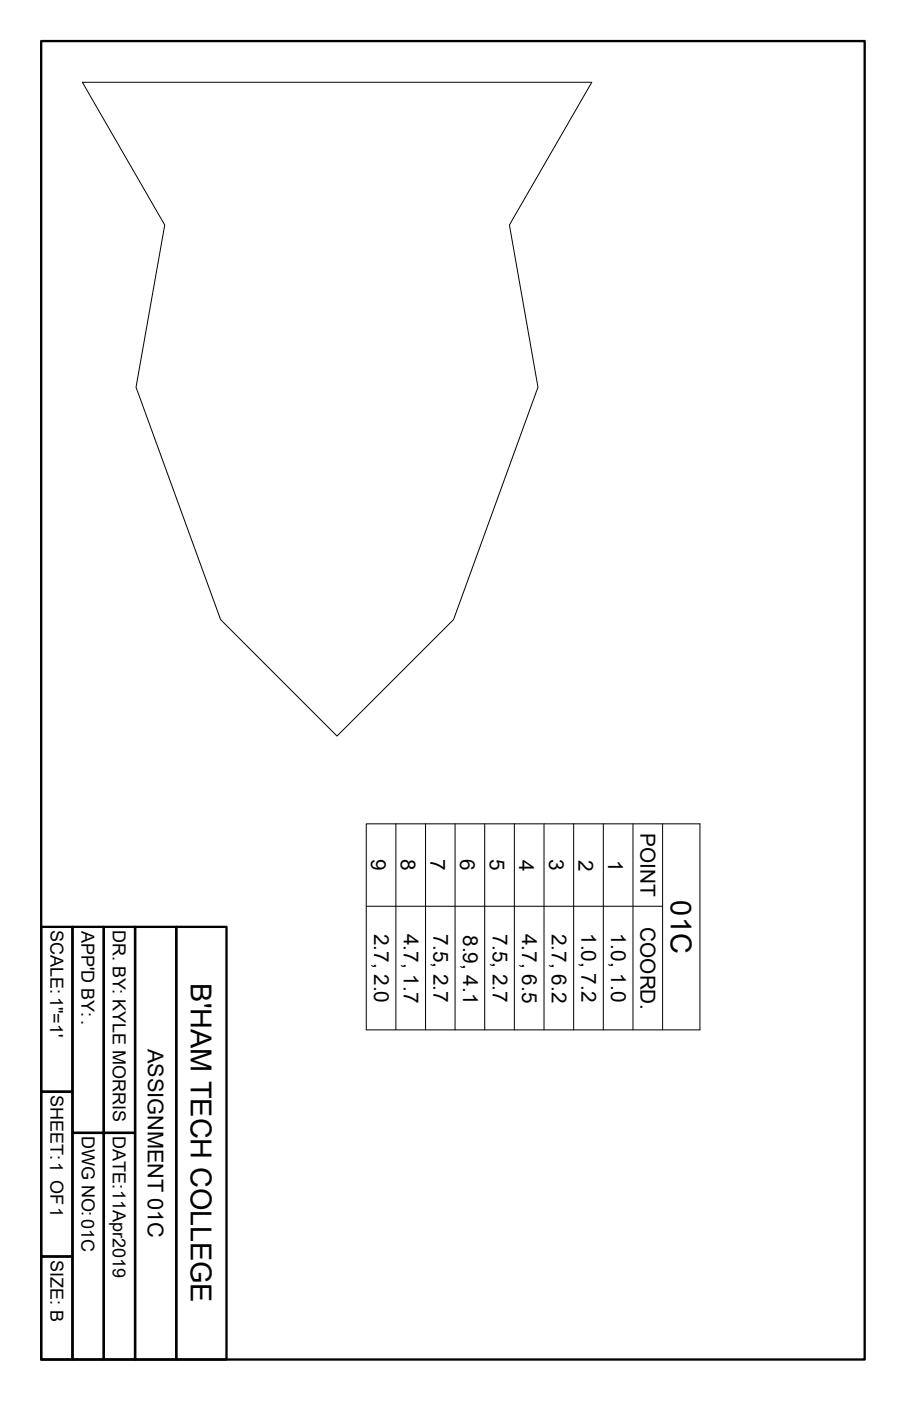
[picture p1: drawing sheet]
<svg xmlns="http://www.w3.org/2000/svg" width="279mm" height="432mm" viewBox="0 0 279 432" stroke-linecap="round" stroke-linejoin="round" font-family="sans-serif">
<g fill="none" stroke="#000" stroke-width=".31">
<path d="M25.4 25.4h157.1l-25.4 43.9 8.8 50-26 71.7-36 35.9-35.9-35.9-26-71.7 8.8-50zM112.9 253.9h103v63.5h-103zM122.1 253.9v63.5M131.2 253.9v63.5M140.3 253.9v63.5M149.5 253.9v63.5M158.6 253.9v63.5M167.8 253.9v63.5M176.9 253.9v63.5M186.1 253.9v63.5M195.2 253.9v63.5M204.3 253.9v63.5"/>
<path d="M112.9 279.3h91.4"/>
</g>
<path d="M12.7 12.7h254v406.3h-254zM12.7 285.7h9.7v50.8h-9.7zM22.4 285.7h9.6v63.5h-9.6zM32 285.7h9.7v63.5h-9.7zM41.7 285.7h12.7v133.3h-12.7zM54.4 285.7h15.4v133.3h-15.4zM12.7 336.5h9.7v50.8h-9.7zM22.4 349.2h9.6v69.8h-9.6zM32 349.2h9.7v69.8h-9.7zM12.7 387.3h9.7v31.7h-9.7z" fill="none" stroke="#000" stroke-width=".72"/>
<g font-size="8.9">
<text x="206.9" y="277.5" transform="rotate(90 206.9 277.5)">01C</text>
<text x="58.9" y="303.1" transform="rotate(90 58.9 303.1)">B'HAM TECH COLLEGE</text>
</g>
<text font-size="6.7" x="45.6" y="323.3" transform="rotate(90 45.6 323.3)">ASSIGNMENT 01C</text>
<g font-size="6.4">
<text x="197.5" y="256.7" transform="rotate(90 197.5 256.7)">POINT</text>
<text x="114.5" y="264.9" transform="rotate(90 114.5 264.9)">9</text>
<text x="123.7" y="264.9" transform="rotate(90 123.7 264.9)">8</text>
<text x="132.8" y="264.8" transform="rotate(90 132.8 264.8)">7</text>
<text x="141.9" y="264.9" transform="rotate(90 141.9 264.9)">6</text>
<text x="151.1" y="264.8" transform="rotate(90 151.1 264.8)">5</text>
<text x="160.1" y="265" transform="rotate(90 160.1 265)">4</text>
<text x="169.4" y="264.9" transform="rotate(90 169.4 264.9)">3</text>
<text x="178.4" y="264.9" transform="rotate(90 178.4 264.9)">2</text>
<text x="187.6" y="265.1" transform="rotate(90 187.6 265.1)">1</text>
<text x="115.4" y="287.8" transform="rotate(90 115.4 287.8)">2.7, 2.0</text>
<text x="124.5" y="287.8" transform="rotate(90 124.5 287.8)">4.7, 1.7</text>
<text x="133.6" y="287.7" transform="rotate(90 133.6 287.7)">7.5, 2.7</text>
<text x="151.9" y="287.7" transform="rotate(90 151.9 287.7)">7.5, 2.7</text>
<text x="161.1" y="287.8" transform="rotate(90 161.1 287.8)">4.7, 6.5</text>
<text x="170.2" y="287.8" transform="rotate(90 170.2 287.8)">2.7, 6.2</text>
<text x="179.4" y="287.6" transform="rotate(90 179.4 287.6)">1.0, 7.2</text>
<text x="188.5" y="287.5" transform="rotate(90 188.5 287.5)">1.0, 1.0</text>
<text x="197.5" y="285.7" transform="rotate(90 197.5 285.7)">COORD.</text>
<text x="142.8" y="288.2" transform="rotate(90 142.8 288.2)">8.9, 4.1</text>
</g>
<g font-size="5.5">
<text x="15.5" y="286.7" transform="rotate(90 15.5 286.7)">SCALE:1&quot;=1'</text>
<text x="25.1" y="286.9" transform="rotate(90 25.1 286.9)">APP'D BY:.</text>
<text x="34.8" y="286.5" transform="rotate(90 34.8 286.5)">DR. BY: KYLE MORRIS</text>
<text x="15.5" y="337.5" transform="rotate(90 15.5 337.5)">SHEET:1 OF1</text>
<text x="25.2" y="350" transform="rotate(90 25.2 350)">DWG NO:01C</text>
<text x="34.8" y="350" transform="rotate(90 34.8 350)">DATE:11Apr2019</text>
<text x="15.5" y="388.3" transform="rotate(90 15.5 388.3)">SIZE: B</text>
</g>
</svg>
